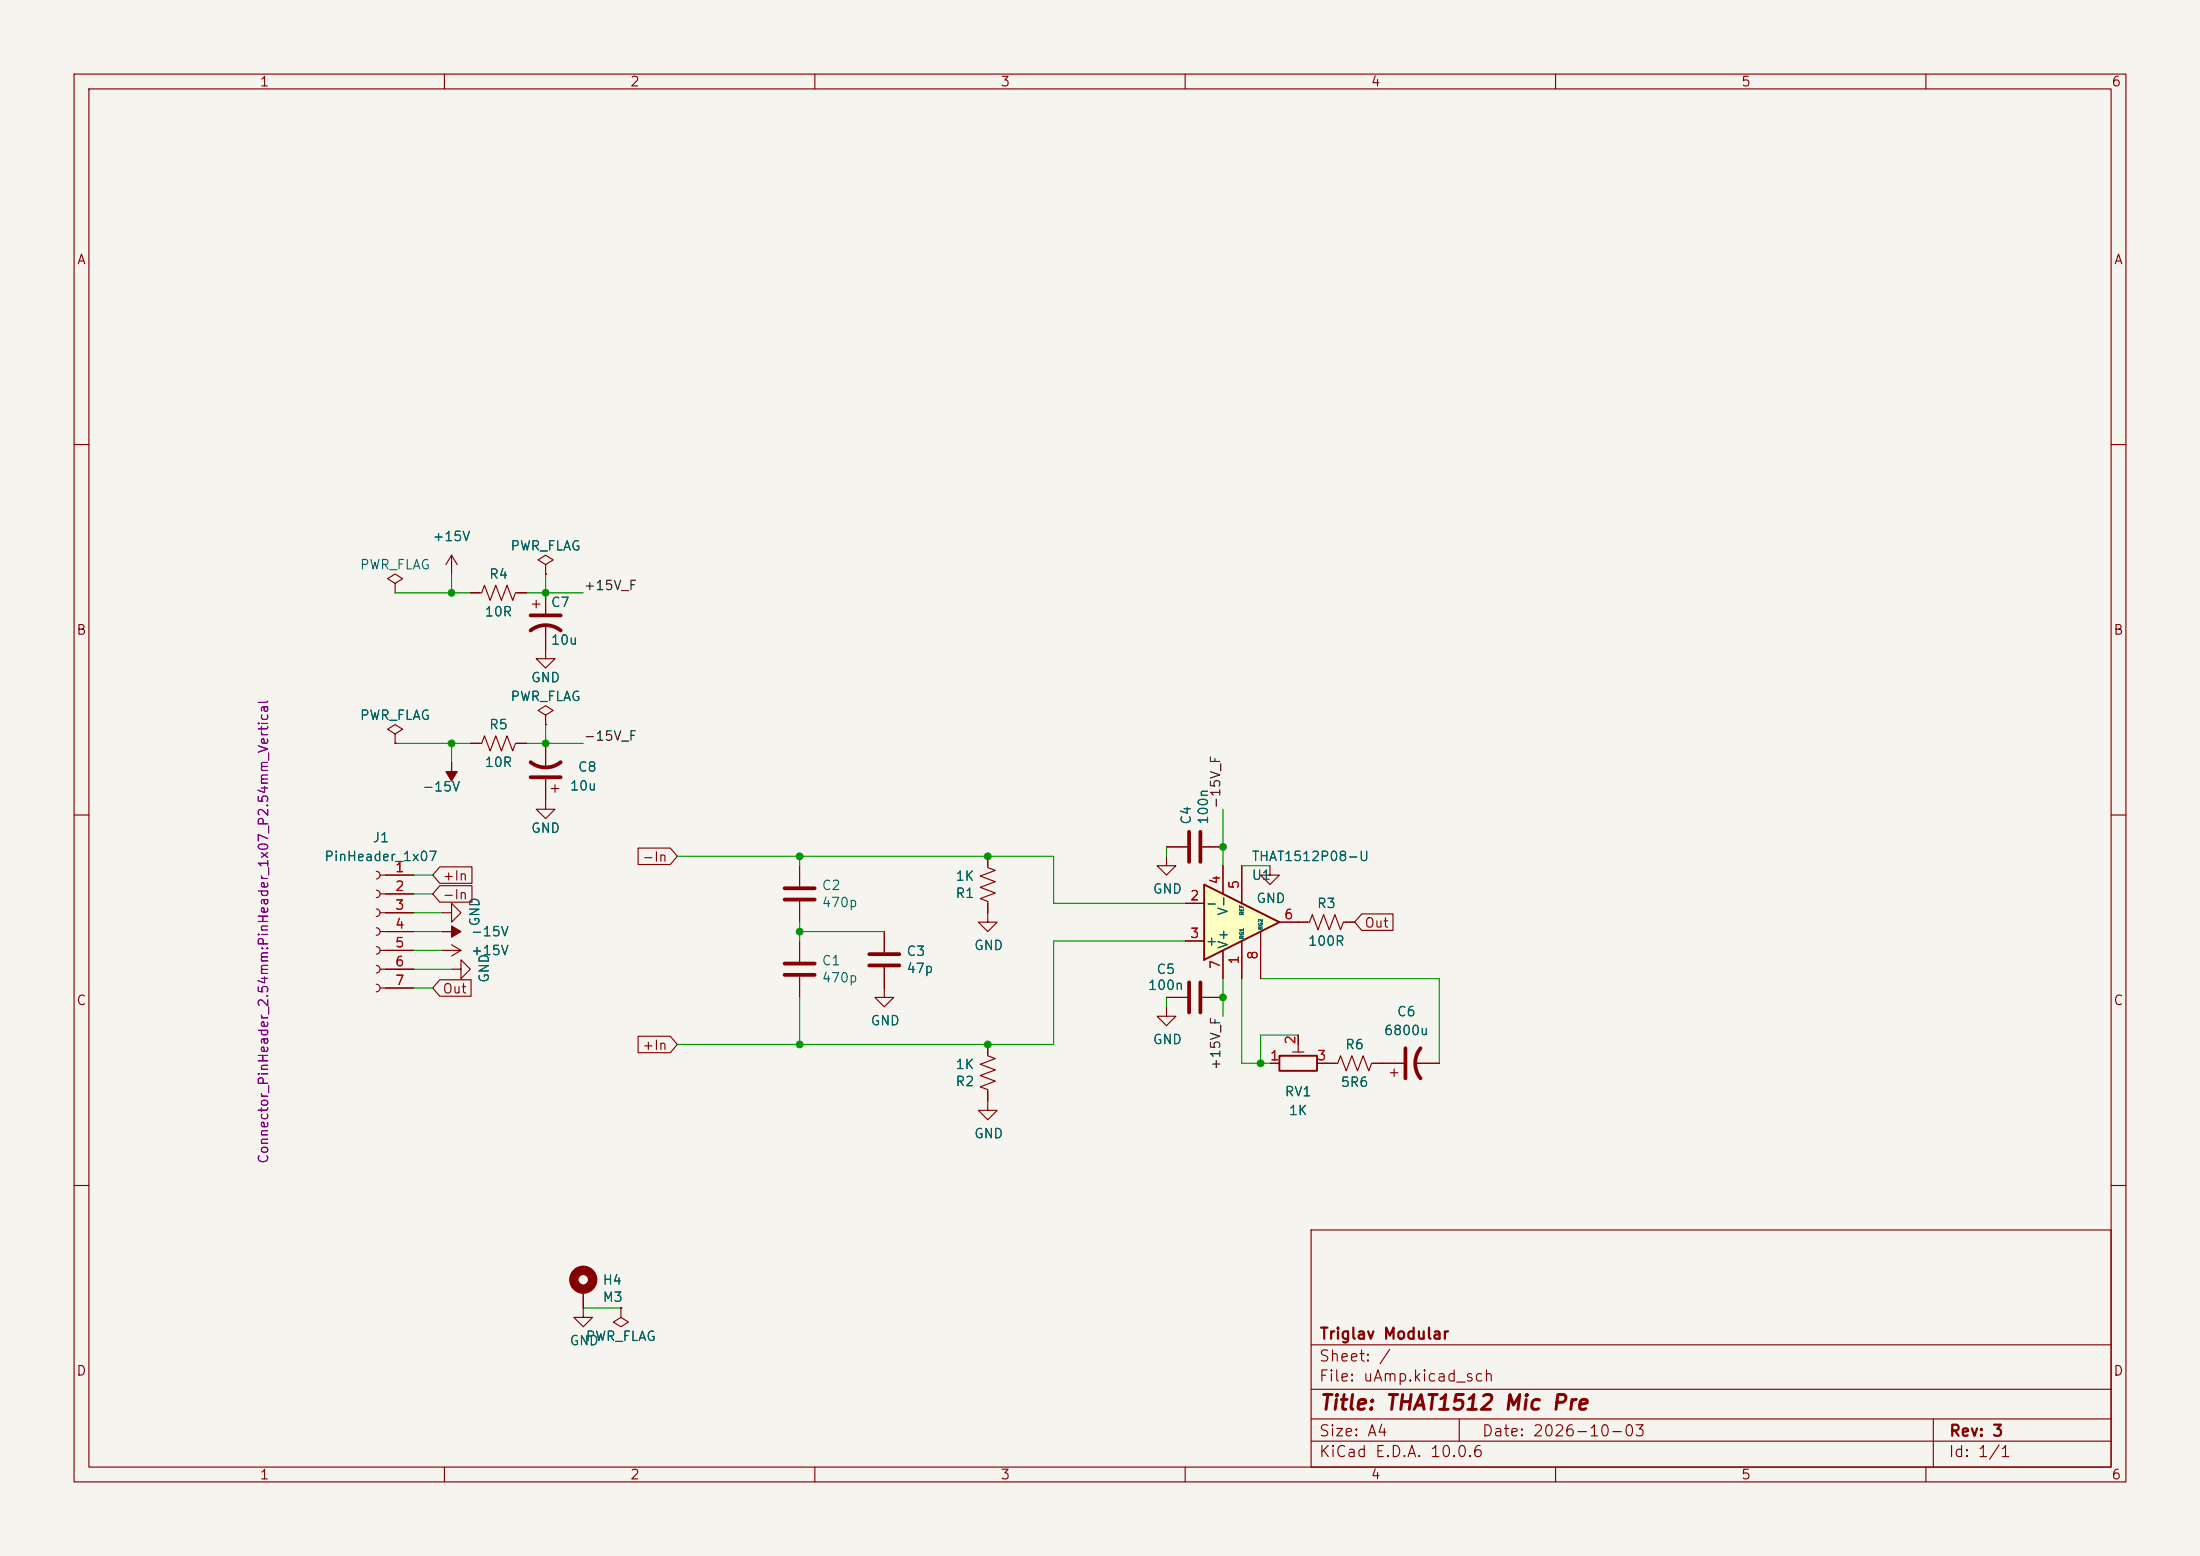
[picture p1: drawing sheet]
<svg xmlns="http://www.w3.org/2000/svg" width="297mm" height="210mm" viewBox="0 0 297 210" stroke-linecap="round" stroke-linejoin="round" font-family="sans-serif">
<path d="M0 0h297v210h-297z" fill="#f5f4ef" stroke="#f5f4ef" stroke-width=".14"/>
<g fill="none" stroke="#840000" stroke-width=".15">
<path d="M10 10h277v190h-277zM12 12h273v186h-273zM60 10v2M110 10v2M160 10v2M210 10v2M260 10v2M10 60h2M53.3 78.7l1.1-.6-1.1-.6-1 .6 1 .6v1.3M61 74.9l-.8 1.3M61 74.9l.7 1.3M61 74.9v2.6"/>
<path d="M73.7 76.2l1-.6-1-.7-1.1 .7 1.1 .6v1.3M73.7 77.5h.1M285 60h2M53.3 80h.1M53.3 99.1l1.1-.7-1.1-.6-1 .6 1 .7v1.2M63.5 80h1.5l.4-1 .8 2 .7-2 .8 2 .8-2 .7 2 .4-1h1.5M71.9 81.5h1M72.4 81v1M73.7 96.5l1-.6-1-.6-1.1 .6 1.1 .6v1.3M73.7 97.8h.1M73.7 84.3v4.6h1.2l-1.2 1.3-1.3-1.3h1.3M73.7 80v2.8"/>
<path d="M10 110h2M53.3 100.3h.1M63.5 100.3h1.5l.4-1 .8 2 .7-2 .8 2 .8-2 .7 2 .4-1h1.5M73.7 105.2v4h1.2l-1.2 1.3-1.3-1.3h1.3M73.7 100.3v3.3M74.4 106.4h1M74.9 105.9v1M133.3 115.6v1.5l1.1 .4-2.1 .7 2.1 .8-2.1 .8 2.1 .7-2.1 .8 1 .4v2.8h1.3l-1.3 1.2-1.2-1.2h1.2M157.5 115.6v1.2h1.2l-1.2 1.3-1.3-1.3h1.3M285 110h2M107.9 127v2.8M107.9 131.8v2.8"/>
<path d="M157.5 135.9v1.3h1.2l-1.2 1.2-1.3-1.2h1.3M175.3 139.7v2.3M171.4 143.5h1.3M174.5 142h1.5M177.8 143.5h2.8l.4-1 .7 2 .8-2 .8 2 .7-2 .8 2 .4-1h4.3M187.7 144.8h1M188.2 144.3v1M191 143.5h3.3M10 160h2M177 166h108v32h-108zM285 160h2M60 198v2"/>
<path d="M110 198v2M160 198v2M177 194.5h108M177 191.5h108M177 187.5h108M177 181.5h108M197 191.5v3M210 198v2M260 198v2M261 191.5v6.5"/>
</g>
<path d="M71.6 85.1a3.3 3.3 0 0 1 4.1 0M71.6 83.1h4.1M71.6 102.9a3.3 3.3 0 0 0 4.1 0M71.6 104.9h4.1M105.9 130h4.1M105.9 131.6h4.1M189.7 141.5v4M191.8 141.5a3.3 3.3 0 0 0 0 4" fill="none" stroke="#840000" stroke-width=".51"/>
<path d="M61 102.9v1.2h.7l-.7 1.3-.8-1.3h.8z" fill="#840000" stroke="#840000" stroke-width=".15"/>
<path d="M172.7 142.5h5.1v2h-5.1z" fill="none" stroke="#840000" stroke-width=".25"/>
<path d="M162.6 119.4l10.1 5.1-10.1 5z" fill="#ffffc2"/>
<path d="M162.6 119.4l10.1 5.1-10.1 5z" fill="none" stroke="#840000" stroke-width=".25"/>
<g fill="none" stroke="#840000" stroke-width=".15">
<path d="M73.7 77.5h.1M63.5 80h1.3M69.8 80h1.3M73.7 97.8h.1M73.7 80v2.8M73.7 84.3v3.3M50.8 117.6a.51 .51 0 0 1 .5 .5 .51 .51 0 0 1-.5 .5M51.3 118.1h4.6M53.3 100.3h.1M59.4 119.5h4.3v2.3h-4.3l-1-1.1zM59.4 117h4.3v2.2h-4.3l-1-1.1zM63.5 100.3h1.3"/>
<path d="M69.8 100.3h1.3M73.7 100.3v3.3M73.7 105.2v2.8M86.1 114.5h4.4l.9 1.1-.9 1.1h-4.4zM107.9 116.8v2.8M133.3 115.6v1.2M157.5 114.3h2.8M162.3 114.3h2.8M165.1 116.8v3.9M167.6 116.8v5.1M171.4 116.8v1.3h1.3l-1.3 1.3-1.2-1.3h1.2M50.8 120.1a.51 .51 0 0 1 .5 .6 .51 .51 0 0 1-.5 .5"/>
<path d="M50.8 122.7a.51 .51 0 0 1 .5 .5 .51 .51 0 0 1-.5 .5M50.8 125.2a.51 .51 0 0 1 .5 .5 .51 .51 0 0 1-.5 .5M50.8 127.8a.51 .51 0 0 1 .5 .5 .51 .51 0 0 1-.5 .5M50.8 130.3a.51 .51 0 0 1 .5 .5 .51 .51 0 0 1-.5 .5M50.8 132.8a.51 .51 0 0 1 .5 .6 .51 .51 0 0 1-.5 .5M51.3 120.7h4.6M51.3 123.2h4.6M51.3 125.7h4.6M51.3 128.3h4.6M51.3 130.8h4.6M51.3 133.4h4.6M59.4 132.2h4.2v2.3h-4.2l-1-1.1z"/>
<path d="M59.7 123.2h1.3v-1.3l1.2 1.3-1.2 1.3v-1.3M59.7 128.3h2.5M61 130.8h1.2v-1.3l1.3 1.3-1.3 1.3v-1.3M61 127.5l1.2 .8M62.2 128.3l-1.2 .7M86.1 139.9h4.4l.9 1.1-.9 1.1h-4.4zM107.9 121.7v2.8M119.4 130.6v4h1.2l-1.2 1.3-1.3-1.3h1.3M119.4 125.7v2.8M133.3 121.9v1.3M157.5 134.6h2.8M160 121.9h2.6"/>
<path d="M160 127h2.6M162.3 134.6h2.8M165.1 128.3v3.8M167.6 127v5.1M170.2 125.7v6.4M172.7 124.5h4.1l.4-1.1 .7 2.1 .8-2.1 .8 2.1 .7-2.1 .8 2.1 .4-1h1.5M175.3 139.7v1.3M183.8 123.3h4.3v2.3h-4.3l-.9-1.1zM133.3 141v1.5l1.1 .4-2.1 .7 2.1 .8-2.1 .8 2.1 .7-2.1 .8 1 .4v2.8h1.3l-1.3 1.2-1.2-1.2h1.2M171.4 143.5h1.3M177.8 143.5h2.5M185.4 143.5h4.1"/>
<path d="M191 143.5h3.3M78.7 174v3.8h1.3l-1.3 1.3-1.2-1.3h1.2M83.8 176.5v1.3l1 .6-1 .7-1-.7 1-.6M83.8 176.5h.1"/>
</g>
<path d="M105.9 119.9h4.1M160.5 112.3v4M162.1 112.3v4M105.9 121.4h4.1M117.3 128.8h4.1M117.3 130.3h4.1M160.5 132.6v4.1M162.1 132.6v4.1" fill="none" stroke="#840000" stroke-width=".51"/>
<circle cx="78.7" cy="172.7" r="1.27" fill="none" stroke="#840000" stroke-width="1.3"/>
<path d="M59.7 125.7h1.3v-.7l1.2 .7-1.2 .8v-.8z" fill="#840000" stroke="#840000" stroke-width=".15"/>
<g fill="none" stroke="#009600" stroke-width=".15">
<path d="M61 77.5v2.5M73.7 77.5v2.5M53.3 80h10.2M71.1 80h7.6M73.7 97.8v2.5M53.3 100.3h10.2M55.9 118.1h2.5M61 100.3v2.6M71.1 100.3h7.6M91.4 115.6h50.8v6.3h17.8M107.9 115.6v1.2M157.5 114.3v1.3"/>
<path d="M165.1 109.2v7.6M167.6 116.8h3.8M55.9 125.7h3.8M55.9 120.7h2.5M55.9 123.2h3.8M55.9 133.4h2.5M55.9 130.8h5.1M55.9 128.3h3.8M107.9 124.5v2.5M107.9 134.6v6.4M107.9 125.7h11.5M157.5 134.6v1.3"/>
<path d="M160 127h-17.8v14h-50.8M165.1 132.1v5.1M167.6 132.1v11.4h3.8M170.2 132.1h24.1v11.4M175.3 139.7h-5.1v3.8M78.7 176.5h5.1"/>
</g>
<g fill="#009600" stroke="#009600" stroke-width=".14">
<circle cx="61" cy="80" r=".46"/>
<circle cx="61" cy="100.3" r=".46"/>
<circle cx="73.7" cy="100.3" r=".46"/>
<circle cx="73.7" cy="80" r=".46"/>
<circle cx="133.3" cy="141" r=".46"/>
<circle cx="170.2" cy="143.5" r=".46"/>
<circle cx="165.1" cy="134.6" r=".46"/>
<circle cx="133.3" cy="115.6" r=".46"/>
<circle cx="165.1" cy="114.3" r=".46"/>
<circle cx="107.9" cy="141" r=".46"/>
<circle cx="107.9" cy="125.7" r=".46"/>
<circle cx="107.9" cy="115.6" r=".46"/>
</g>
<text font-size="2" fill="#840000" x="178" y="190.8">Title: THAT1512 Mic Pre</text>
<g font-size="1.5" fill="#840000">
<text x="178" y="184.1">Sheet: /</text>
<text x="178" y="181.1">Triglav Modular</text>
<text x="178" y="186.8">File: uAmp.kicad_sch</text>
<text x="178" y="197">KiCad E.D.A. 10.0.6</text>
<text x="178" y="194.2">Size: A4</text>
<text x="200" y="194.2">Date: 2026-10-03</text>
<text x="263" y="197">Id: 1/1</text>
<text x="263" y="194.2">Rev: 3</text>
</g>
<g font-size="1.3" fill="#840000">
<text x="35" y="12">1</text>
<text x="85" y="12">2</text>
<text x="135" y="12">3</text>
<text x="185" y="12">4</text>
<text x="235" y="12">5</text>
<text x="285" y="12">6</text>
<text x="10.3" y="36">A</text>
<text x="285.3" y="36">A</text>
<text x="10.2" y="86">B</text>
<text x="285.2" y="86">B</text>
<text x="59.7" y="119.2">+In</text>
<text x="86.6" y="116.6">-In</text>
<text x="59.7" y="121.7">-In</text>
<text x="184.1" y="125.5">Out</text>
<text x="10.2" y="136">C</text>
<text x="59.7" y="134.4">Out</text>
<text x="285.2" y="136">C</text>
<text x="86.6" y="142">+In</text>
<text x="10.2" y="186">D</text>
<text x="285.2" y="186">D</text>
<text x="35" y="200">1</text>
<text x="85" y="200">2</text>
<text x="135" y="200">3</text>
<text x="185" y="200">4</text>
<text x="235" y="200">5</text>
<text x="285" y="200">6</text>
</g>
<g font-size="1.3" fill="#006464">
<text x="48.5" y="77.2">PWR_FLAG</text>
<text x="58.3" y="73.4">+15V</text>
<text x="68.8" y="74.6">PWR_FLAG</text>
<text x="65.3" y="83.5">10R</text>
<text x="65.9" y="78.4">R4</text>
<text x="74.3" y="82.2">C7</text>
<text x="74.3" y="87.3">10u</text>
<text x="68.8" y="94.9">PWR_FLAG</text>
<text x="71.6" y="92.4">GND</text>
<text x="48.5" y="97.5">PWR_FLAG</text>
<text x="65.9" y="98.8">R5</text>
<text x="56.9" y="107.1">-15V</text>
<text x="65.3" y="103.8">10R</text>
<text x="76.8" y="107">10u</text>
<text x="77.9" y="104.5">C8</text>
<text x="50.2" y="114">J1</text>
<text x="71.6" y="112.7">GND</text>
<text x="161.1" y="111.4" transform="rotate(-90 161.1 111.4)">C4</text>
<text x="163.4" y="111.4" transform="rotate(-90 163.4 111.4)">100n</text>
<text x="43.7" y="116.5">PinHeader_1x07</text>
<text x="128.9" y="119.2">1K</text>
<text x="168.9" y="119.1">U1</text>
<text x="168.9" y="116.5">THAT1512P08-U</text>
<text x="65" y="125.1" transform="rotate(-90 65 125.1)">GND</text>
<text x="110.9" y="120.4">C2</text>
<text x="110.9" y="122.8">470p</text>
<text x="128.9" y="121.5">R1</text>
<text x="155.5" y="120.9">GND</text>
<text x="162.7" y="122.9">-</text>
<text x="166.1" y="123.7" transform="rotate(-90 166.1 123.7)">V-</text>
<text x="169.5" y="122.2">GND</text>
<text x="177.7" y="122.9">R3</text>
<text x="63.5" y="126.7">-15V</text>
<text x="63.5" y="129.2">+15V</text>
<text x="110.9" y="130.6">C1</text>
<text x="122.3" y="129.3">C3</text>
<text x="122.3" y="131.6">47p</text>
<text x="131.4" y="128.5">GND</text>
<text x="156" y="131.8">C5</text>
<text x="162.7" y="128">+</text>
<text x="166.1" y="128.2" transform="rotate(-90 166.1 128.2)">V+</text>
<text x="176.5" y="128">100R</text>
<text x="66.3" y="132.7" transform="rotate(-90 66.3 132.7)">GND</text>
<text x="110.9" y="132.9">470p</text>
<text x="154.9" y="133.9">100n</text>
<text x="188.5" y="137.5">C6</text>
<text x="117.4" y="138.7">GND</text>
<text x="155.5" y="141.2">GND</text>
<text x="181.5" y="141.9">R6</text>
<text x="186.7" y="140">6800u</text>
<text x="128.9" y="146.9">R2</text>
<text x="128.9" y="144.6">1K</text>
<text x="173.3" y="148.3">RV1</text>
<text x="180.9" y="147">5R6</text>
<text x="131.4" y="153.9">GND</text>
<text x="173.9" y="150.8">1K</text>
<text x="81.3" y="173.7">H4</text>
<text x="81.3" y="176">M3</text>
<text x="76.8" y="181.9">GND</text>
<text x="79" y="181.3">PWR_FLAG</text>
</g>
<g font-size="1.3" fill="#0f0f0f">
<text x="78.7" y="80">+15V_F</text>
<text x="78.7" y="100.3">-15V_F</text>
<text x="165.1" y="109.2" transform="rotate(-90 165.1 109.2)">-15V_F</text>
<text x="165.1" y="144.5" transform="rotate(-90 165.1 144.5)">+15V_F</text>
</g>
<g font-size="1.3" fill="#a90000">
<text x="53.2" y="118">1</text>
<text x="165" y="119.5" transform="rotate(-90 165 119.5)">4</text>
<text x="53.2" y="120.6">2</text>
<text x="53.2" y="123.1">3</text>
<text x="53.2" y="125.6">4</text>
<text x="160.6" y="121.8">2</text>
<text x="167.6" y="120.1" transform="rotate(-90 167.6 120.1)">5</text>
<text x="173.3" y="124.4">6</text>
<text x="53.2" y="128.2">5</text>
<text x="53.2" y="130.7">6</text>
<text x="160.6" y="126.9">3</text>
<text x="165" y="130.9" transform="rotate(-90 165 130.9)">7</text>
<text x="167.6" y="130.3" transform="rotate(-90 167.6 130.3)">1</text>
<text x="170.1" y="129.6" transform="rotate(-90 170.1 129.6)">8</text>
<text x="53.2" y="133.3">7</text>
<text x="171.4" y="143.4">1</text>
<text x="175.2" y="141.1" transform="rotate(-90 175.2 141.1)">2</text>
<text x="177.7" y="143.4">3</text>
</g>
<text font-size="1.3" fill="#840084" x="36.5" y="157.2" transform="rotate(-90 36.5 157.2)">Connector_PinHeader_2.54mm:PinHeader_1x07_P2.54mm_Vertical</text>
<g font-size=".5" fill="#006464">
<text x="168" y="123.6" transform="rotate(-90 168 123.6)">REF</text>
<text x="170.6" y="125.6" transform="rotate(-90 170.6 125.6)">RG2</text>
<text x="168" y="126.8" transform="rotate(-90 168 126.8)">RG1</text>
</g>
</svg>
